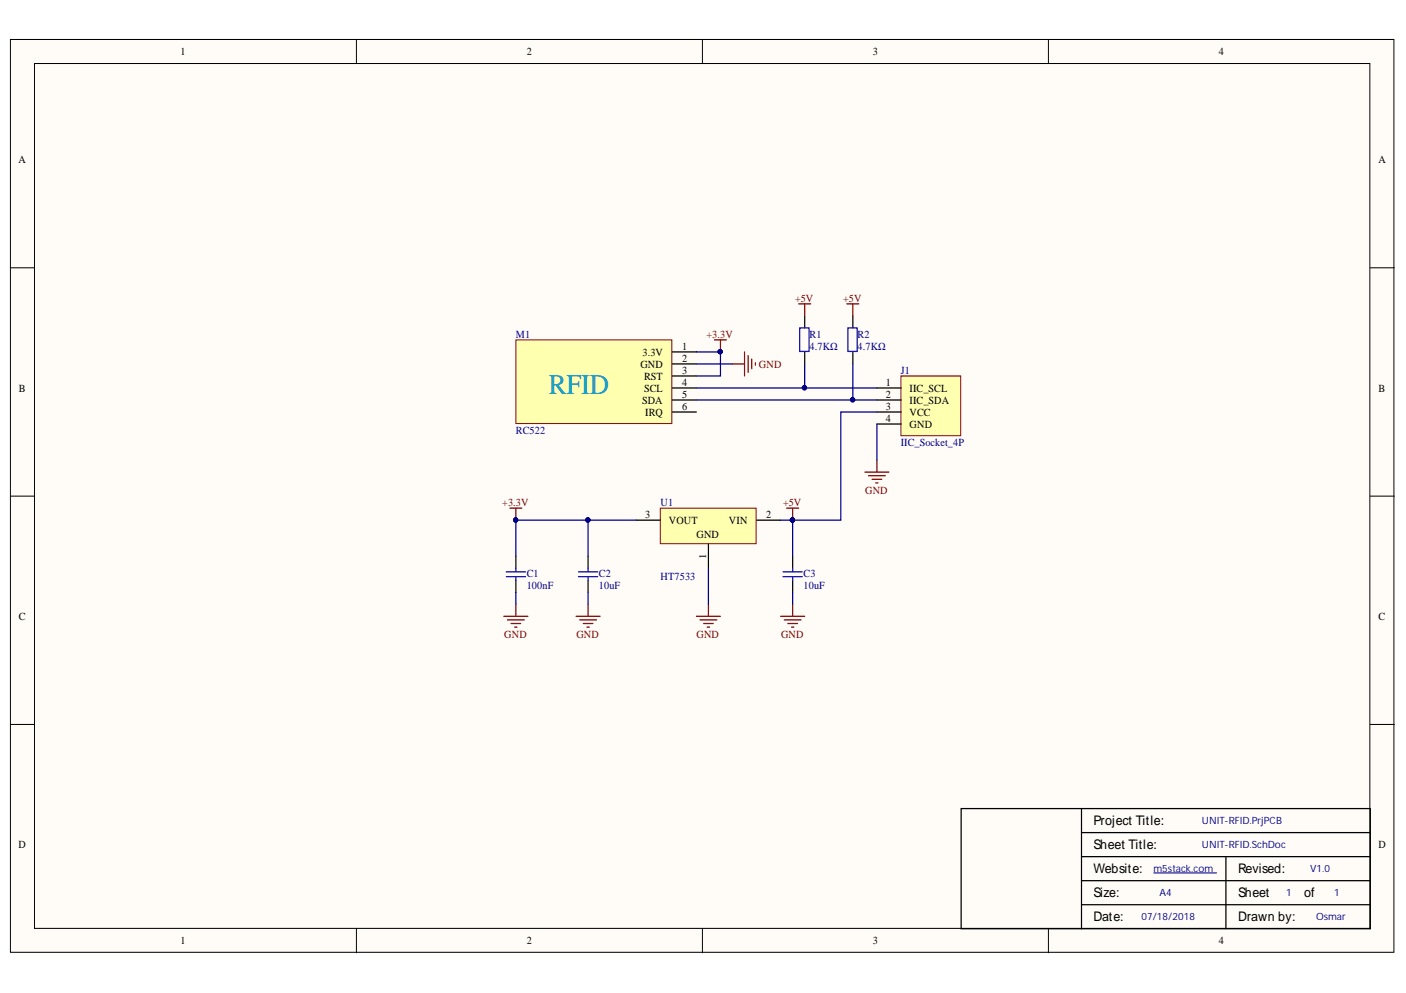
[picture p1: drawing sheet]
<svg xmlns="http://www.w3.org/2000/svg" width="297mm" height="210mm" viewBox="0 0 297 210" stroke-linecap="round" stroke-linejoin="round" font-family="sans-serif">
<g fill="#fffcf8" stroke="#000" stroke-width=".21">
<path d="M2.2 8.3h292.3v193h-292.3z"/>
<path d="M7.3 13.4h282.1v182.8h-282.1z"/>
</g>
<path d="M75.3 8.3v5.1M148.4 8.3v5.1M221.5 8.3v5.1M2.2 56.6h5.1M289.5 56.6h5.1M2.2 104.9h5.1M289.5 104.9h5.1M2.2 153.1h5.1M289.5 153.1h5.1M75.3 196.3v5.1M148.4 196.3v5.1M221.5 196.3v5.1" fill="none" stroke="#000" stroke-width=".21"/>
<path d="M228.5 170.9h-25.4v25.4h25.4M228.5 170.9h61v25.4h-61M228.5 176h61M228.5 170.9v25.4M228.5 191.2h61M228.5 186.2h61M228.5 181.1h61M259 181.1v15.2" fill="none" stroke="#000" stroke-width=".26"/>
<path d="M243.7 184.5h13.3" fill="none" stroke="#000080" stroke-width=".21"/>
<path d="M109 71.9h32.9v17.6h-32.9z" fill="#ffffb0" stroke="#800000" stroke-width=".21"/>
<path d="M142 74.4h5.1M142 76.9h5.1M142 79.5h5.1M142 82h5.1M142 84.6h5.1M142 87.1h5.1" fill="none" stroke="#000" stroke-width=".26"/>
<path d="M190.3 79.5h12.7v12.6h-12.7z" fill="#ffffb0" stroke="#800000" stroke-width=".21"/>
<path d="M185.3 87.1h5M185.3 84.6h5M185.3 82h5M185.3 89.6h5" fill="none" stroke="#000" stroke-width=".26"/>
<path d="M154.8 76.9h2.5M157.3 74.4v5.1M158.1 75.2v3.5M158.8 75.9v2M159.6 76.7v.5M182.7 99.8h5.1M185.3 97.3v2.5M183.5 100.6h3.5M184.2 101.3h2.1M185 102.1h.5" fill="none" stroke="#800000" stroke-width=".26"/>
<path d="M139.5 107.4h20.2v7.5h-20.2z" fill="#ffffb0" stroke="#800000" stroke-width=".21"/>
<g fill="none" stroke="#000" stroke-width=".26">
<path d="M170 66.8v2.5M170 74.4v2.5M180.2 66.8v2.5M180.2 74.4v2.5M109 117.6v2.5M124.2 117.6v2.5M134.4 110h5.1M149.7 115v5.1M159.8 110h5.1M167.5 117.6v2.5M109 122.7v2.5M124.2 122.7v2.5"/>
<path d="M167.5 122.7v2.5"/>
</g>
<g fill="none" stroke="#800000" stroke-width=".26">
<path d="M150.9 71.9h2.6M152.2 71.9v2.5M168.7 64.2h2.6M170 64.2v2.6M178.9 64.2h2.5M180.2 64.2v2.6M107.7 107.4h2.6M109 107.4v2.6M166.2 107.4h2.5M167.5 107.4v2.6M106.4 130.3h5.1M107.2 131h3.6"/>
<path d="M108 131.8h2M108.7 132.6h.5M109 127.7v2.6M121.7 130.3h5.1M122.5 131h3.5M123.2 131.8h2.1M124 132.6h.5M124.2 127.7v2.6M147.1 130.3h5.1M147.9 131h3.5M148.6 131.8h2.1M149.4 132.6h.5"/>
<path d="M149.7 127.7v2.6M164.9 130.3h5.1M165.7 131h3.5M166.4 131.8h2.1M167.2 132.6h.5M167.5 127.7v2.6"/>
</g>
<g fill="none" stroke="#00f" stroke-width=".26">
<path d="M169 69.3h1.9v5h-1.9zM179.1 69.3h2v5h-2zM107 120.9h4M107 121.9h4M109 120.1v.8M109 121.9v.8M122.2 120.9h4.1M122.2 121.9h4.1M124.2 120.1v.8M124.2 121.9v.8M165.4 120.9h4.1M165.4 121.9h4.1"/>
<path d="M167.5 120.1v.8M167.5 121.9v.8"/>
</g>
<g fill="#000080" stroke="#000080" stroke-width=".21">
<circle cx="108.9" cy="109.9" r=".46"/>
<circle cx="152.2" cy="74.3" r=".46"/>
<circle cx="124.2" cy="109.9" r=".46"/>
<circle cx="167.4" cy="109.9" r=".46"/>
<circle cx="170" cy="82" r=".46"/>
<circle cx="180.1" cy="84.5" r=".46"/>
</g>
<g fill="none" stroke="#000080" stroke-width=".26">
<path d="M147.1 74.4h5.1v5.1h-5.1M147.1 76.9h7.7M170 76.9v5.1M180.2 76.9v7.7M147.1 84.6h38.2M147.1 82h38.2M185.3 87.1h-7.7v22.9h-10.1M185.3 89.6v7.7M124.2 110v7.6M134.4 110h-25.4v7.6M164.9 110h2.6v7.6M109 125.2v2.5"/>
<path d="M124.2 125.2v2.5M149.7 120.1v7.6M167.5 125.2v2.5"/>
</g>
<text font-size="6" fill="#009cca" x="115.9" y="83.3">RFID</text>
<g font-size="2.8">
<text x="231" y="174.4">Project Title:</text>
<text x="231" y="179.5">Sheet Title:</text>
<text x="231" y="184.6">Website:</text>
<text x="261.6" y="184.6">Revised:</text>
<text x="231" y="189.6">Size:</text>
<text x="261.6" y="189.6">Sheet</text>
<text x="275.5" y="189.6">of</text>
<text x="231" y="194.7">Date:</text>
<text x="261.6" y="194.7">Drawn by:</text>
</g>
<g font-size="2.3">
<text x="38.2" y="11.7">1</text>
<text x="111.3" y="11.7">2</text>
<text x="184.4" y="11.7">3</text>
<text x="257.5" y="11.7">4</text>
<text x="3.9" y="34.5">A</text>
<text x="291.3" y="34.5">A</text>
<text x="135.3" y="77.7">GND</text>
<text x="135.7" y="75.2">3.3V</text>
<text x="144.1" y="73.9">1</text>
<text x="144.1" y="76.4">2</text>
<text x="4" y="82.8">B</text>
<text x="136.1" y="80.2">RST</text>
<text x="136.1" y="82.8">SCL</text>
<text x="144.1" y="79">3</text>
<text x="144.1" y="81.5">4</text>
<text x="187.2" y="81.5">1</text>
<text x="192.2" y="82.8">IIC_SCL</text>
<text x="291.3" y="82.8">B</text>
<text x="135.6" y="85.3">SDA</text>
<text x="136.3" y="87.8">IRQ</text>
<text x="144.1" y="84">5</text>
<text x="144.1" y="86.6">6</text>
<text x="187.2" y="86.6">3</text>
<text x="187.2" y="84">2</text>
<text x="187.2" y="89.1">4</text>
<text x="192.2" y="87.8">VCC</text>
<text x="192.2" y="85.3">IIC_SDA</text>
<text x="192.2" y="90.4">GND</text>
<text x="136.3" y="109.5">3</text>
<text x="141.3" y="110.8">VOUT</text>
<text x="147.1" y="113.8">GND</text>
<text x="154" y="110.8">VIN</text>
<text x="161.9" y="109.5">2</text>
<text x="4" y="131.1">C</text>
<text x="291.3" y="131.1">C</text>
<text x="3.9" y="179.3">D</text>
<text x="291.3" y="179.3">D</text>
<text x="38.2" y="199.6">1</text>
<text x="111.3" y="199.6">2</text>
<text x="184.4" y="199.6">3</text>
<text x="257.5" y="199.6">4</text>
</g>
<g font-size="2.3" fill="#800000">
<text x="168" y="63.7">+5V</text>
<text x="178.1" y="63.7">+5V</text>
<text x="149.3" y="71.4">+3.3V</text>
<text x="160.3" y="77.7">GND</text>
<text x="106.1" y="107">+3.3V</text>
<text x="165.4" y="107">+5V</text>
<text x="182.8" y="104.4">GND</text>
<text x="106.5" y="134.9">GND</text>
<text x="121.8" y="134.9">GND</text>
<text x="147.1" y="134.9">GND</text>
<text x="165" y="134.9">GND</text>
</g>
<g font-size="2.3" fill="#000080">
<text x="109" y="71.4">M1</text>
<text x="171" y="71.4">R1</text>
<text x="181.2" y="71.4">R2</text>
<text x="171" y="73.9">4.7KΩ</text>
<text x="181.2" y="73.9">4.7KΩ</text>
<text x="190.3" y="79">J1</text>
<text x="109" y="91.7">RC522</text>
<text x="190.3" y="94.2">IIC_Socket_4P</text>
<text x="139.5" y="107">U1</text>
<text x="111.3" y="121.9">C1</text>
<text x="111.3" y="124.5">100nF</text>
<text x="126.5" y="121.9">C2</text>
<text x="126.5" y="124.5">10uF</text>
<text x="139.5" y="122.7">HT7533</text>
<text x="169.7" y="121.9">C3</text>
<text x="169.7" y="124.5">10uF</text>
</g>
<text font-size="2.2" x="149.2" y="118.2" transform="rotate(-90 149.2 118.2)">1</text>
<g font-size="2.1" fill="#000080">
<text x="253.9" y="174.2">UNIT-RFID.PrjPCB</text>
<text x="253.9" y="179.2">UNIT-RFID.SchDoc</text>
<text x="243.7" y="184.3">m5stack.com</text>
<text x="276.8" y="184.3">V1.0</text>
<text x="245" y="189.4">A4</text>
<text x="271.7" y="189.4">1</text>
<text x="281.9" y="189.4">1</text>
<text x="241.2" y="194.5">07/18/2018</text>
<text x="278.1" y="194.5">Osmar</text>
</g>
</svg>
